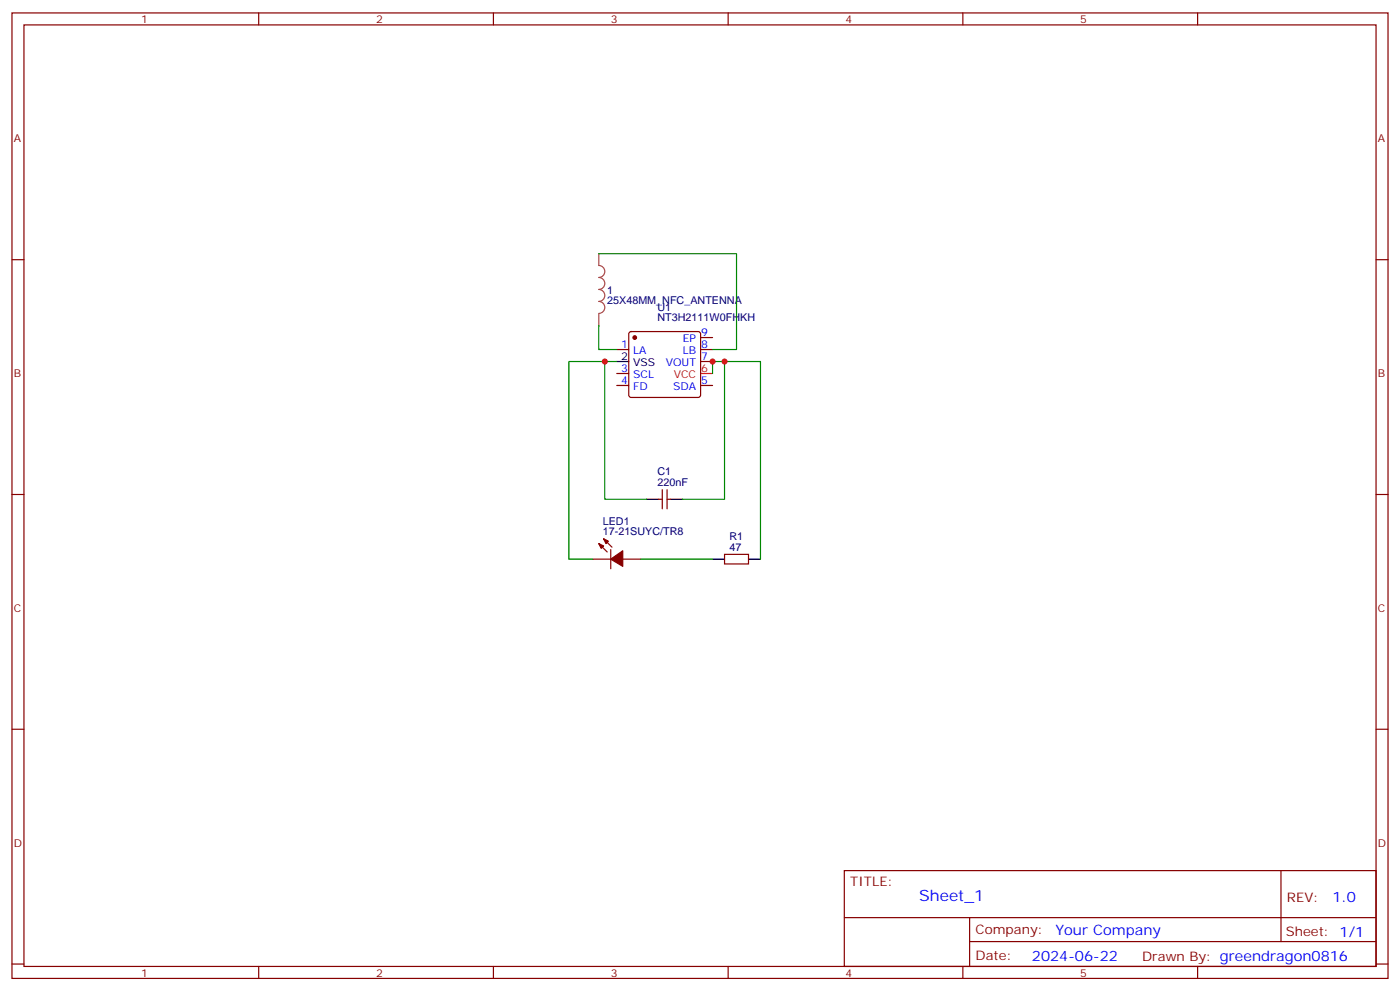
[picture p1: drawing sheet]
<svg xmlns="http://www.w3.org/2000/svg" width="412mm" height="292mm" viewBox="0 0 412 292" stroke-linecap="round" stroke-linejoin="round" font-family="sans-serif">
<g fill="none" stroke="#870000" stroke-width=".35">
<path d="M3.5 3.8h405.4v284.3h-405.4zM7.1 7.3h398.2v277.3h-398.2zM76.2 3.8v3.5M145.3 3.8v3.5M214.5 3.8v3.5M283.6 3.8v3.5M352.8 3.8v3.5M3.5 76.5h3.6M405.3 76.5h3.6M185.4 97.9l.5-.3h19.8l.5 .3 .2 .5v17.9l-.3 .5-.4 .3h-19.8l-.5-.3-.2-.5v-17.9zM206.4 99.4h3.5M181.7 102.9h3.5"/>
<path d="M181.7 113.5h3.5M181.7 110h3.5M206.4 102.9h3.5M206.4 106.5h3.5M206.4 113.5h3.5M3.5 145.6h3.6M177.8 158.7l2.5 2.4M194 147h1.1M195.1 144.2v5.7M196.5 144.2v5.7M196.5 147h1.1M405.3 145.6h3.6"/>
<path d="M174.6 164.7h5.3M176.4 160.1l2.5 2.5M179.9 161.9v5.6M183.4 164.7h5.3M213.4 163.3h7.1v2.8h-7.1zM3.5 214.8h3.6M405.3 214.8h3.6M248.7 256.4h156.6v28.2h-156.6zM377.3 256.4v20.9M248.7 270.2h156.5M285.6 277.3h119.6M285.6 270.2v14.2"/>
<path d="M3.5 283.9h3.6M76.2 284.6v3.5M145.3 284.6v3.5M214.5 284.6v3.5M283.6 284.6v3.5M352.8 284.6v3.5M405.3 283.9h3.6"/>
</g>
<path d="M206.4 110h3.5" fill="none" stroke="#f00" stroke-width=".35"/>
<path d="M181.7 106.5h3.5M190.5 147h3.5M197.6 147h3.5M209.9 164.7h3.5M220.5 164.7h3.5" fill="none" stroke="#000" stroke-width=".35"/>
<g fill="#870000" stroke="#870000" stroke-width=".35">
<path d="M176.4 160.1l1.4 .7-.7 .7z"/>
<path d="M177.8 158.7l1.4 .7-.7 .7z"/>
<path d="M179.9 164.7l3.5-2.5v4.6z"/>
<circle cx="187" cy="99.4" r=".53"/>
</g>
<path d="M176.4 74.7v3.5a1.76 1.76 0 0 1 1.8 1.8 1.76 1.76 0 0 1-1.8 1.7 1.76 1.76 0 0 1 1.8 1.8 1.76 1.76 0 0 1-1.8 1.7 1.76 1.76 0 0 1 1.8 1.8 1.76 1.76 0 0 1-1.8 1.8 1.76 1.76 0 0 1 1.8 1.7 1.76 1.76 0 0 1-1.8 1.8M176.4 92.4v3.5" fill="none" stroke="#a64a4a" stroke-width=".35"/>
<path d="M176.4 74.7h40.6v28.2h-7.1M176.4 95.9v7h5.3M178.2 106.5h-10.6v58.2h7M181.7 106.5h-3.5v40.5h12.3M209.9 110v-3.5h3.5v40.5h-12.3M213.4 106.5h10.6v58.2M188.7 164.7h21.2" fill="none" stroke="#008700" stroke-width=".35"/>
<g fill="#c00">
<circle cx="178.2" cy="106.5" r=".88"/>
<circle cx="213.4" cy="106.5" r=".88"/>
<circle cx="209.9" cy="106.5" r=".88"/>
</g>
<text font-size="4.6" fill="#00f" x="270.8" y="265.4">Sheet_1</text>
<g font-size="4.2" fill="#00f">
<text x="392.5" y="265.7">1.0</text>
<text x="310.9" y="275.2">Your Company</text>
<text x="304" y="283">2024-06-22</text>
</g>
<g font-size="3.9" fill="#800">
<text x="250.5" y="261">TITLE:</text>
<text x="379.1" y="265.7">REV:</text>
<text x="287.4" y="275.2">Company:</text>
<text x="378.7" y="275.8">Sheet: 1/1</text>
<text x="287.4" y="282.9">Date:</text>
<text x="336.4" y="282.9">Drawn By: greendragon0816</text>
</g>
<g font-size="3.2" fill="#800">
<text x="41.6" y="6.8">1</text>
<text x="110.8" y="6.8">2</text>
<text x="179.9" y="6.8">3</text>
<text x="249.1" y="6.8">4</text>
<text x="318.2" y="6.8">5</text>
<text x="4.1" y="41.9">A</text>
<text x="405.9" y="41.9">A</text>
<text x="4.1" y="111.1">B</text>
<text x="405.9" y="111.1">B</text>
<text x="4.1" y="180.2">C</text>
<text x="405.9" y="180.2">C</text>
<text x="4.1" y="249.3">D</text>
<text x="405.9" y="249.3">D</text>
<text x="41.6" y="287.6">1</text>
<text x="110.8" y="287.6">2</text>
<text x="179.9" y="287.6">3</text>
<text x="249.1" y="287.6">4</text>
<text x="318.2" y="287.6">5</text>
</g>
<g font-size="3.2" fill="#000080">
<text x="178.9" y="89.6">25X48MM_NFC_ANTENNA</text>
<text x="178.9" y="86.5">1</text>
<text x="193.7" y="94.6">NT3H2111W0FHKH</text>
<text x="193.7" y="91.5">U1</text>
<text x="193.7" y="143.2">220nF</text>
<text x="193.7" y="140">C1</text>
<text x="177.6" y="154.5">LED1</text>
<text x="177.6" y="157.6">17-21SUYC/TR8</text>
<text x="214.8" y="159.1">R1</text>
<text x="214.8" y="162.2">47</text>
</g>
<g font-size="3.2" fill="#00f">
<text x="201.1" y="100.8">EP</text>
<text x="206.6" y="99.1">9</text>
<text x="183" y="102.6">1</text>
<text x="186.5" y="104.4">LA</text>
<text x="196.1" y="107.9">VOUT</text>
<text x="201.1" y="104.4">LB</text>
<text x="206.6" y="102.6">8</text>
<text x="206.6" y="106.1">7</text>
<text x="183" y="113.2">4</text>
<text x="183" y="109.6">3</text>
<text x="186.5" y="111.4">SCL</text>
<text x="206.6" y="113.2">5</text>
<text x="186.5" y="114.9">FD</text>
<text x="198.3" y="114.9">SDA</text>
</g>
<g font-size="3.2">
<text x="183" y="106.1">2</text>
<text x="186.5" y="107.9">VSS</text>
</g>
<g font-size="3.2" fill="#f00">
<text x="198.5" y="111.4">VCC</text>
<text x="206.6" y="109.6">6</text>
</g>
</svg>
